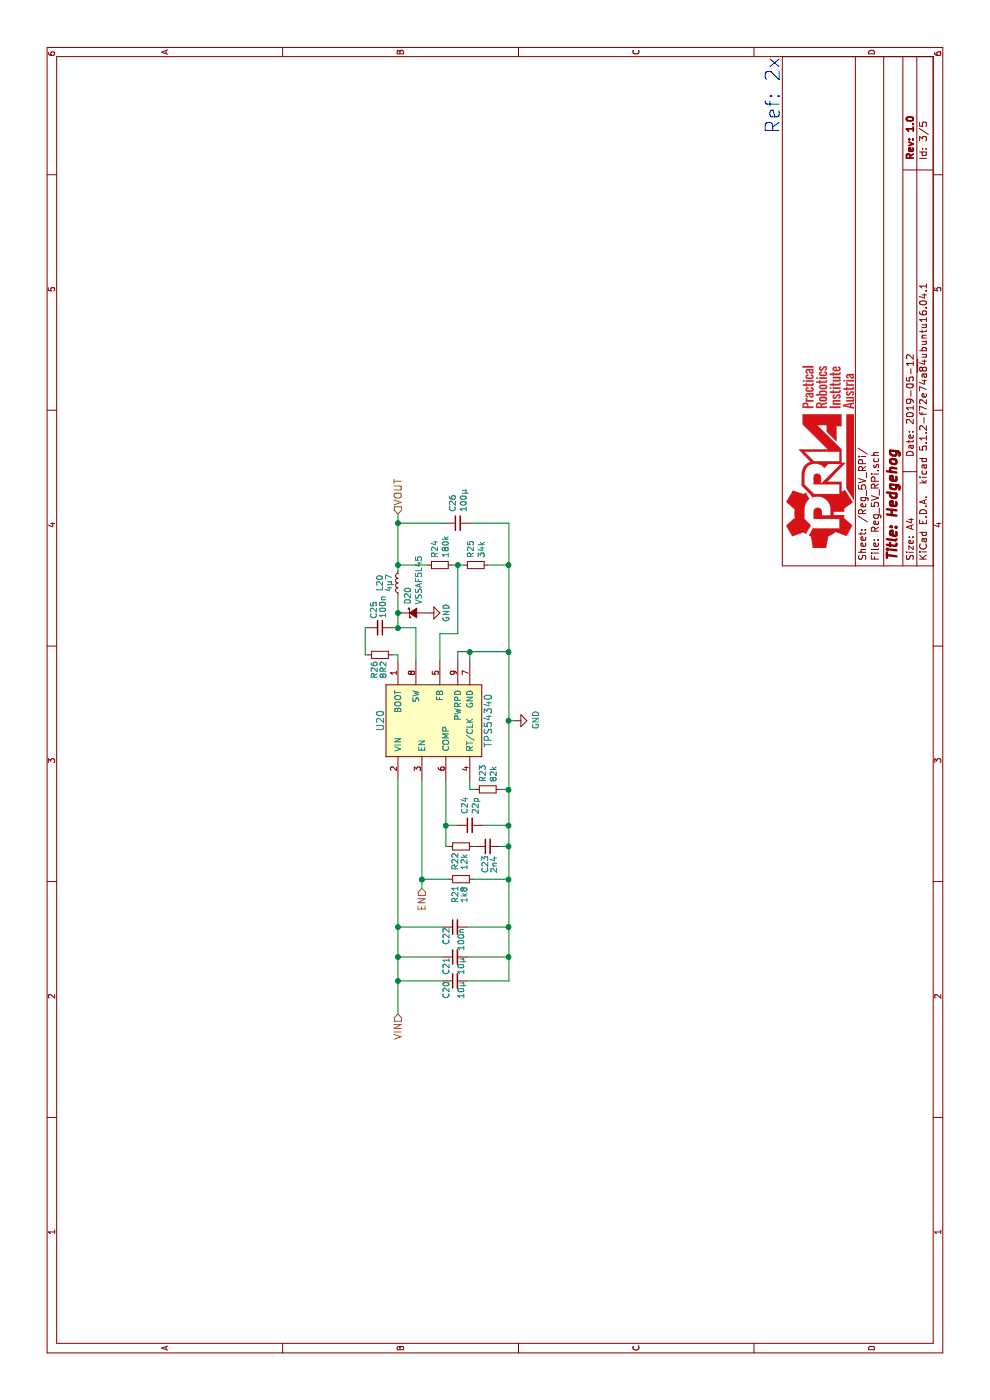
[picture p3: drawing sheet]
EESchema Schematic File Version 4
LIBS:Hedgehog-cache
EELAYER 29 0
EELAYER END
$Descr A4 11693 8268
encoding utf-8
Sheet 3 5
Title "Hedgehog"
Date "2019-05-12"
Rev "1.0"
Comp ""
Comment1 ""
Comment2 ""
Comment3 ""
Comment4 ""
$EndDescr
Text HLabel 3225 3325 0    60   Input ~ 0
VIN
Text HLabel 4275 3525 0    60   Input ~ 0
EN
Text HLabel 7400 3325 2    60   Input ~ 0
VOUT
$Comp
L hedgehog_symbols:TPS54340 U20
U 1 1
P 5675 3625
F 0 "U20" H 5675 4075 60  0000 C CNN
F 1 "TPS54340" H 5675 3175 60  0000 C CNN
F 2 "hedgehog_footprints:HSOP-8-1EP_3.9x4.9mm_P1.27mm_EP2.41x3.1mm_ThermalVias" H 5325 2825 60  0001 C CNN
F 3 "" H 5325 2825 60  0001 C CNN
	1    5675 3625
	1    0    0    -1  
$EndComp
$Comp
L Device:C_Small C22
U 1 1
P 3950 3800
F 0 "C22" H 3800 3875 50  0000 L CNN
F 1 "100n" H 3750 3750 50  0000 L CNN
F 2 "Capacitor_SMD:C_0603_1608Metric" H 3950 3800 50  0001 C CNN
F 3 "" H 3950 3800 50  0001 C CNN
	1    3950 3800
	1    0    0    -1  
$EndComp
$Comp
L Device:C_Small C23
U 1 1
P 4625 4075
F 0 "C23" H 4400 4100 50  0000 L CNN
F 1 "2n4" H 4400 4025 50  0000 L CNN
F 2 "Capacitor_SMD:C_0603_1608Metric" H 4625 4075 50  0001 C CNN
F 3 "" H 4625 4075 50  0001 C CNN
	1    4625 4075
	1    0    0    -1  
$EndComp
$Comp
L Device:C_Small C24
U 1 1
P 4800 3925
F 0 "C24" H 4892 3971 50  0000 L CNN
F 1 "22p" H 4892 3880 50  0000 L CNN
F 2 "Capacitor_SMD:C_0603_1608Metric" H 4800 3925 50  0001 C CNN
F 3 "" H 4800 3925 50  0001 C CNN
	1    4800 3925
	1    0    0    -1  
$EndComp
$Comp
L Device:C_Small C25
U 1 1
P 6450 3175
F 0 "C25" H 6300 3125 50  0000 C CNN
F 1 "100n" H 6275 3200 50  0000 C CNN
F 2 "Capacitor_SMD:C_0603_1608Metric" H 6450 3175 50  0001 C CNN
F 3 "" H 6450 3175 50  0001 C CNN
	1    6450 3175
	-1   0    0    1   
$EndComp
$Comp
L Device:C_Small C26
U 1 1
P 7325 3825
F 0 "C26" H 7417 3871 50  0000 L CNN
F 1 "100µ" H 7417 3780 50  0000 L CNN
F 2 "Capacitor_SMD:C_1206_3216Metric" H 7325 3825 50  0001 C CNN
F 3 "" H 7325 3825 50  0001 C CNN
	1    7325 3825
	1    0    0    -1  
$EndComp
$Comp
L Device:R_Small R22
U 1 1
P 4625 3850
F 0 "R22" H 4425 3900 50  0000 L CNN
F 1 "12k" H 4425 3825 50  0000 L CNN
F 2 "Resistor_SMD:R_0603_1608Metric" H 4625 3850 50  0001 C CNN
F 3 "" H 4625 3850 50  0001 C CNN
	1    4625 3850
	1    0    0    -1  
$EndComp
$Comp
L Device:R_Small R23
U 1 1
P 5100 4075
F 0 "R23" H 5159 4121 50  0000 L CNN
F 1 "82k" H 5159 4030 50  0000 L CNN
F 2 "Resistor_SMD:R_0603_1608Metric" H 5100 4075 50  0001 C CNN
F 3 "" H 5100 4075 50  0001 C CNN
	1    5100 4075
	1    0    0    -1  
$EndComp
$Comp
L Device:R_Small R24
U 1 1
P 6975 3675
F 0 "R24" H 7034 3721 50  0000 L CNN
F 1 "180k" H 7034 3630 50  0000 L CNN
F 2 "Resistor_SMD:R_0603_1608Metric" H 6975 3675 50  0001 C CNN
F 3 "" H 6975 3675 50  0001 C CNN
	1    6975 3675
	1    0    0    -1  
$EndComp
$Comp
L Device:R_Small R25
U 1 1
P 6975 3975
F 0 "R25" H 7034 4021 50  0000 L CNN
F 1 "34k" H 7034 3930 50  0000 L CNN
F 2 "Resistor_SMD:R_0603_1608Metric" H 6975 3975 50  0001 C CNN
F 3 "" H 6975 3975 50  0001 C CNN
	1    6975 3975
	1    0    0    -1  
$EndComp
$Comp
L Device:L_Small L20
U 1 1
P 6825 3325
F 0 "L20" V 6975 3325 50  0000 C CNN
F 1 "4µ7" V 6900 3325 50  0000 C CNN
F 2 "hedgehog_footprints:XAL4030" H 6825 3325 50  0001 C CNN
F 3 "" H 6825 3325 50  0001 C CNN
	1    6825 3325
	0    -1   -1   0   
$EndComp
$Comp
L Device:D_Schottky_Small_ALT D20
U 1 1
P 6575 3450
F 0 "D20" V 6529 3518 50  0000 L CNN
F 1 "VSSAF5L45" V 6620 3518 50  0000 L CNN
F 2 "hedgehog_footprints:D_DO-221AC" V 6575 3450 50  0001 C CNN
F 3 "" V 6575 3450 50  0001 C CNN
	1    6575 3450
	0    1    1    0   
$EndComp
Wire Wire Line
	5175 3925 5100 3925
Wire Wire Line
	5100 3925 5100 3975
Wire Wire Line
	4625 3725 4800 3725
Wire Wire Line
	4625 3725 4625 3750
Wire Wire Line
	4625 3950 4625 3975
Wire Wire Line
	4800 3825 4800 3725
Connection ~ 4800 3725
Wire Wire Line
	4275 3525 4350 3525
Wire Wire Line
	3225 3325 3500 3325
Wire Wire Line
	3950 3325 3950 3700
Connection ~ 3950 3325
Wire Wire Line
	6175 3325 6225 3325
Wire Wire Line
	6450 3325 6450 3475
Wire Wire Line
	6450 3475 6175 3475
Wire Wire Line
	6575 3325 6575 3350
Connection ~ 6575 3325
Wire Wire Line
	6925 3325 6975 3325
Wire Wire Line
	6975 3325 6975 3575
Connection ~ 6975 3325
Wire Wire Line
	7325 3325 7325 3725
Connection ~ 7325 3325
Wire Wire Line
	6975 3775 6975 3825
$Comp
L power:GND #PWR07
U 1 1
P 5675 4300
F 0 "#PWR07" H 5675 4050 50  0001 C CNN
F 1 "GND" H 5680 4127 50  0000 C CNN
F 2 "" H 5675 4300 50  0001 C CNN
F 3 "" H 5675 4300 50  0001 C CNN
	1    5675 4300
	1    0    0    -1  
$EndComp
$Comp
L power:GND #PWR08
U 1 1
P 6575 3575
F 0 "#PWR08" H 6575 3325 50  0001 C CNN
F 1 "GND" H 6575 3425 50  0000 C CNN
F 2 "" H 6575 3575 50  0001 C CNN
F 3 "" H 6575 3575 50  0001 C CNN
	1    6575 3575
	1    0    0    -1  
$EndComp
Wire Wire Line
	6575 3550 6575 3575
Wire Wire Line
	6175 3675 6400 3675
Wire Wire Line
	6400 3675 6400 3825
Wire Wire Line
	6400 3825 6975 3825
Connection ~ 6975 3825
Wire Wire Line
	3950 4250 3950 3900
Wire Wire Line
	4625 4175 4625 4250
Wire Wire Line
	4800 4025 4800 4250
Connection ~ 4800 4250
Wire Wire Line
	5100 4175 5100 4250
Connection ~ 5100 4250
Wire Wire Line
	5675 4300 5675 4250
Wire Wire Line
	7325 4250 7325 3925
Connection ~ 5675 4250
Wire Wire Line
	6975 4075 6975 4250
Connection ~ 6975 4250
Wire Wire Line
	6175 3825 6250 3825
Wire Wire Line
	6250 3825 6250 3925
Connection ~ 6250 4250
Wire Wire Line
	6175 3925 6250 3925
Connection ~ 6250 3925
Text Notes 10575 6525 0    118  ~ 0
Ref: 2x
Wire Wire Line
	4800 3725 5175 3725
Wire Wire Line
	6450 3325 6575 3325
Wire Wire Line
	6575 3325 6725 3325
Wire Wire Line
	6975 3325 7325 3325
Wire Wire Line
	7325 3325 7400 3325
Wire Wire Line
	6975 3825 6975 3875
Wire Wire Line
	4625 4250 4800 4250
Wire Wire Line
	4800 4250 5100 4250
Wire Wire Line
	5100 4250 5675 4250
Wire Wire Line
	5675 4250 6250 4250
Wire Wire Line
	6975 4250 7325 4250
Wire Wire Line
	6250 4250 6975 4250
Wire Wire Line
	6250 3925 6250 4250
$Comp
L Device:C_Small C21
U 1 1
P 3700 3800
F 0 "C21" H 3550 3875 50  0000 L CNN
F 1 "10µ" H 3550 3750 50  0000 L CNN
F 2 "Capacitor_SMD:C_0603_1608Metric" H 3700 3800 50  0001 C CNN
F 3 "" H 3700 3800 50  0001 C CNN
	1    3700 3800
	1    0    0    -1  
$EndComp
$Comp
L Device:C_Small C20
U 1 1
P 3500 3800
F 0 "C20" H 3350 3875 50  0000 L CNN
F 1 "10µ" H 3350 3750 50  0000 L CNN
F 2 "Capacitor_SMD:C_0603_1608Metric" H 3500 3800 50  0001 C CNN
F 3 "" H 3500 3800 50  0001 C CNN
	1    3500 3800
	1    0    0    -1  
$EndComp
Wire Wire Line
	3700 3700 3700 3325
Connection ~ 3700 3325
Wire Wire Line
	3700 3325 3950 3325
Wire Wire Line
	3500 3700 3500 3325
Connection ~ 3500 3325
Wire Wire Line
	3500 3325 3700 3325
Wire Wire Line
	3700 3900 3700 4250
Wire Wire Line
	3700 4250 3950 4250
Connection ~ 3950 4250
Wire Wire Line
	3500 3900 3500 4250
Wire Wire Line
	3500 4250 3700 4250
Connection ~ 3700 4250
$Comp
L Device:R_Small R21
U 1 1
P 4350 3850
F 0 "R21" H 4150 3900 50  0000 L CNN
F 1 "1k8" H 4150 3825 50  0000 L CNN
F 2 "Resistor_SMD:R_0603_1608Metric" H 4350 3850 50  0001 C CNN
F 3 "" H 4350 3850 50  0001 C CNN
	1    4350 3850
	1    0    0    -1  
$EndComp
Wire Wire Line
	3950 4250 4350 4250
Connection ~ 4625 4250
Wire Wire Line
	3950 3325 5175 3325
Wire Wire Line
	4350 3950 4350 4250
Connection ~ 4350 4250
Wire Wire Line
	4350 4250 4625 4250
Wire Wire Line
	4350 3750 4350 3525
Connection ~ 4350 3525
Wire Wire Line
	4350 3525 5175 3525
$Comp
L Device:R_Small R26
U 1 1
P 6225 3175
F 0 "R26" H 6025 3225 50  0000 L CNN
F 1 "8R2" H 6025 3150 50  0000 L CNN
F 2 "Resistor_SMD:R_0603_1608Metric" H 6225 3175 50  0001 C CNN
F 3 "" H 6225 3175 50  0001 C CNN
	1    6225 3175
	1    0    0    -1  
$EndComp
Wire Wire Line
	6450 3275 6450 3325
Connection ~ 6450 3325
Wire Wire Line
	6225 3275 6225 3325
Wire Wire Line
	6225 3075 6225 3050
Wire Wire Line
	6225 3050 6450 3050
Wire Wire Line
	6450 3050 6450 3075
$EndSCHEMATC
